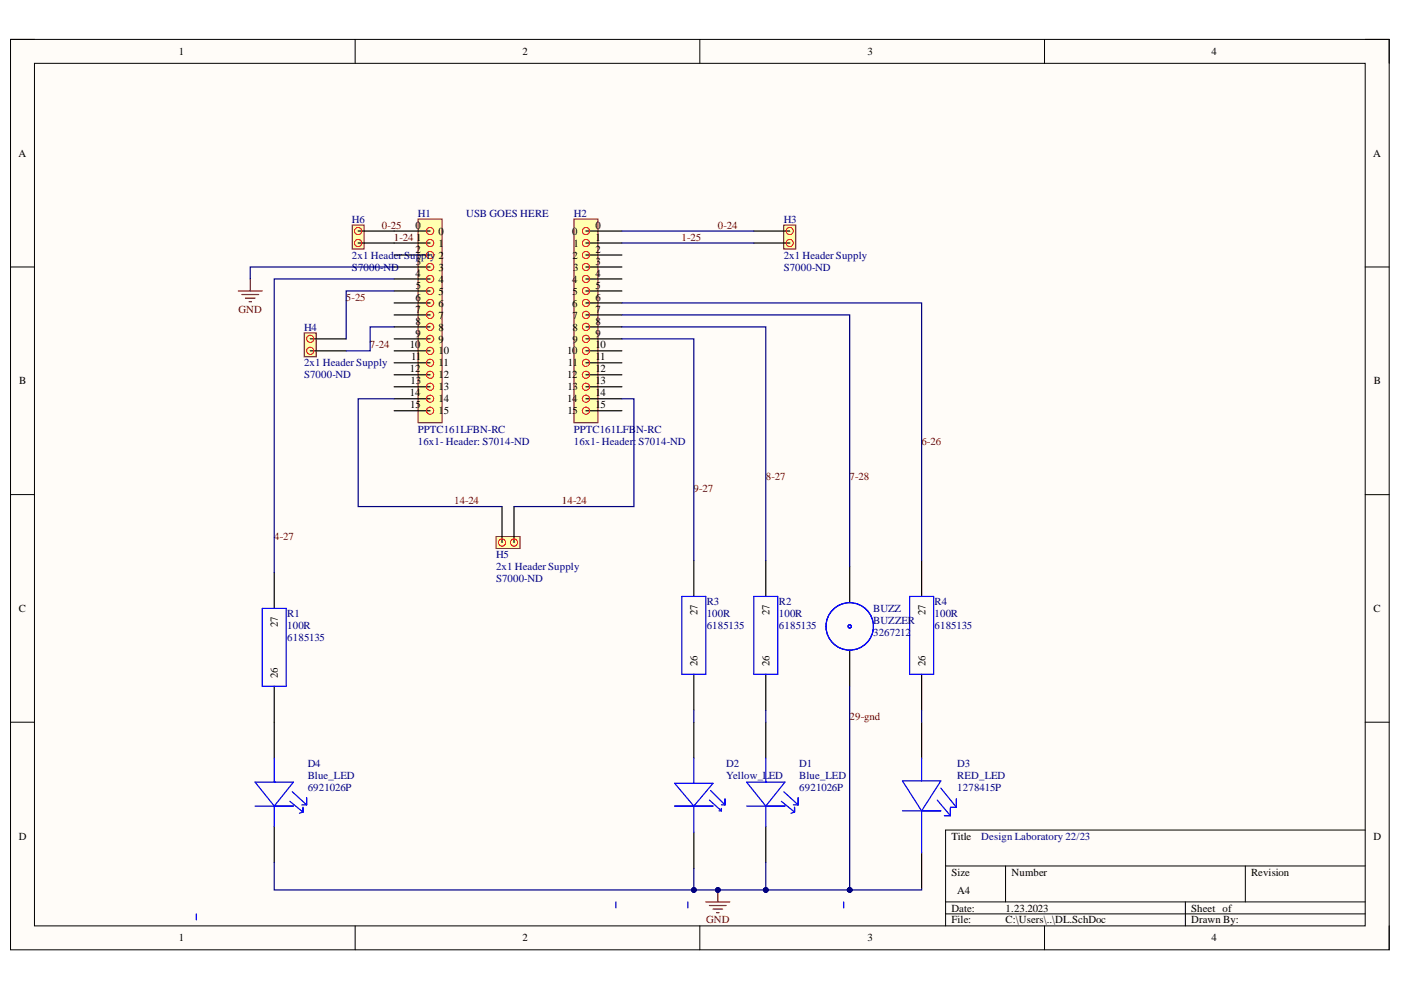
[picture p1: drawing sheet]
# Altium project DL_Board.PrjPcb
1 sheet, 15 parts. Net scope: global (net labels, ports and power ports of the same name join across sheets).
Board file: DL.PcbDoc

## Sheet DL.SchDoc
size A4; SheetNumber: 1; SheetTotal: 1

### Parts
BUZZ  BUZZER  Supplier Part Number 1: 3267212  [BUZZ]
D1  Blue_LED  Supplier Part Number 1: 6921026P  [LED_BLUE]
D2  Yellow_LED  [LED_Yellow]
D3  RED_LED  Supplier Part Number 1: 1278415P  [LED_GREEN]
D4  Blue_LED  Supplier Part Number 1: 6921026P  [LED_BLUE]
H1  PPTC161LFBN-RC  16x1- Header: S7014-ND  [DIP32]
H2  PPTC161LFBN-RC  16x1- Header: S7014-ND  [DIP32]
H3  2x1 Header Supply  Supplier Part Number 1: S7000-ND  [Power]
H4  2x1 Header Supply  Supplier Part Number 1: S7000-ND  [Power]
H5  2x1 Header Supply  Supplier Part Number 1: S7000-ND  [Power]
H6  2x1 Header Supply  Supplier Part Number 1: S7000-ND  [Power]
R1  100R  Supplier Part Number 1: 6185135  [R0805]
R2  100R  Supplier Part Number 1: 6185135  [R0805]
R3  100R  Supplier Part Number 1: 6185135  [R0805]
R4  100R  Supplier Part Number 1: 6185135  [R0805]

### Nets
29-gnd: BUZZ.28 D1.21 D2.22 D3.18 D4.21 H1.3  [also labelled GND]
0-24: H2.0 H3.24
1-24: H1.1 H6.24
1-25: H2.1 H3.25
4-27: H1.4 R1.27
5-25: H1.5 H4.25
6-26: H2.6 R4.27
7-24: H1.8 H4.24
7-28: BUZZ.29 H2.7
8-27: H2.8 R2.27
9-27: H2.9 R3.27
14-24: H1.14 H2.14 H5.24 H5.25
NetD1_20: D1.20 R2.26
NetD2_23: D2.23 R3.26
NetD3_19: D3.19 R4.26
NetD4_20: D4.20 R1.26
NetH1_0: H1.0 H6.25

Not connected (* = marked no-connect by the designer): H1 2 6 7 9 10 11 12 13 15; H2 2 3 4 5 10 11 12 13 15

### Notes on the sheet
- USB GOES HERE
- Design Laboratory 22/23
- Labels drawn without touching a wire or pin: 0-25
